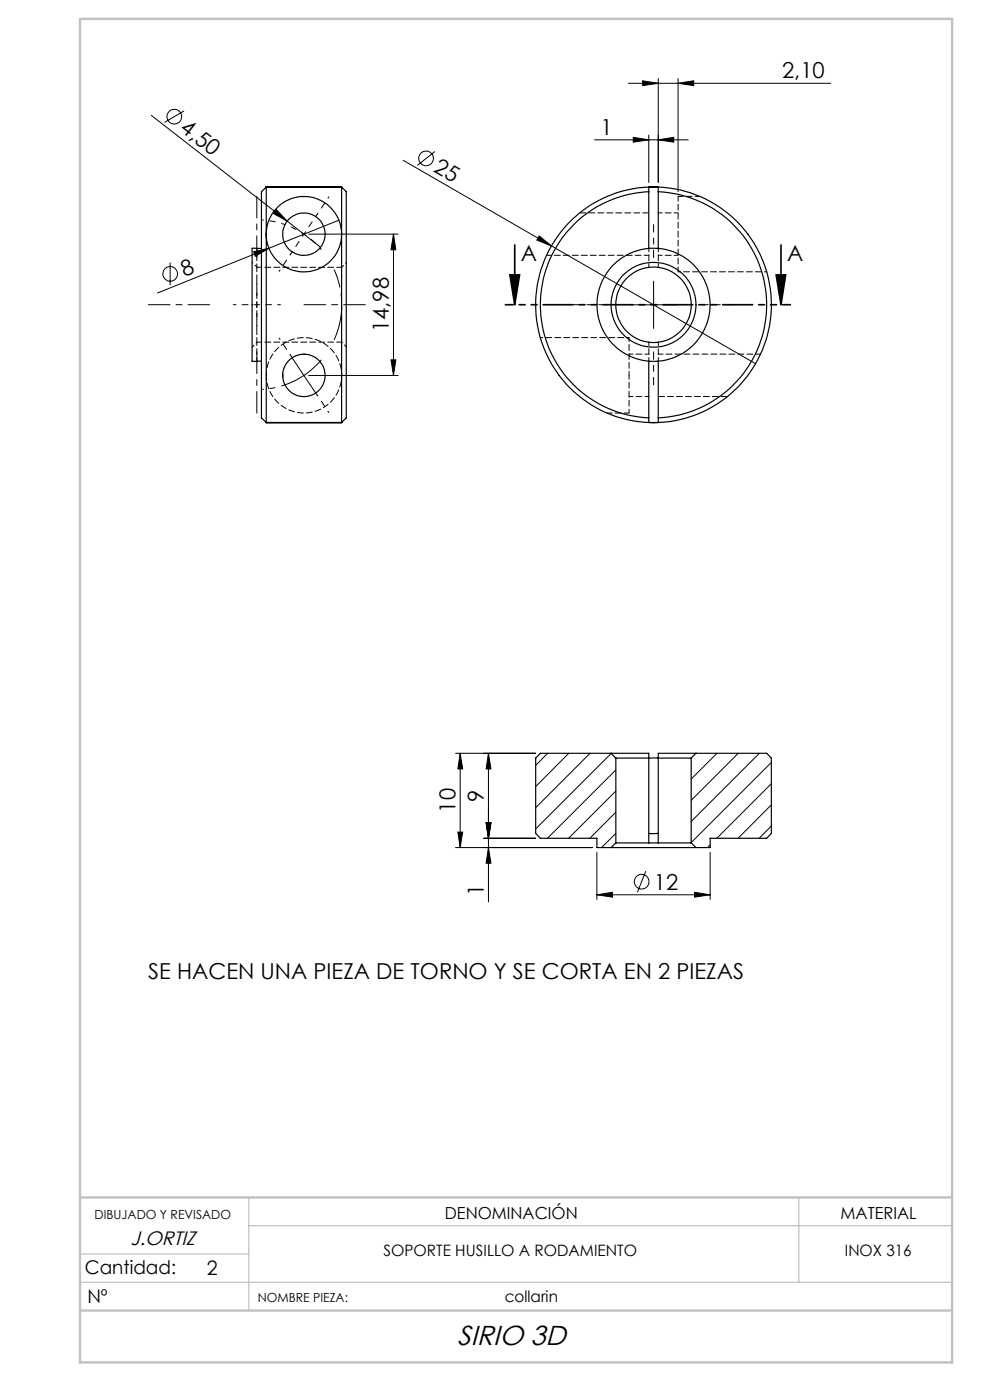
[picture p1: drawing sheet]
<svg xmlns="http://www.w3.org/2000/svg" width="210mm" height="297mm" viewBox="0 0 210 297" stroke-linecap="round" stroke-linejoin="round" font-family="sans-serif">
<g fill="none" stroke="#000" stroke-width=".21">
<path d="M133.3 17.7h42.9M136.3 17.1l3.3 .6-3.3 .5zM139.6 16.6v22.1M143.8 17.7l3.3-.6v1.1zM143.8 16.6v24.1M32.1 24.5l28.8 22.4M39.1 23.5l-4.2 2.5M85.5 34l74.8 43.1M92.3 32.1l-3.8 3M126.1 29.7h19.9M134.3 29.1l3.3 .6-3.3 .5zM137.6 28.6v10.1"/>
<path d="M139.6 29.7l3.3-.6v1.1zM36.1 55.7v4.8M53.8 53.4l3.2-.7-2.8 1.7zM58.6 44.5l2.3 2.4-2.9-1.6zM60.9 46.9l7.1 5.6M65.5 49.7h19M71.9 46.7l-38.5 15.5M83.5 49.7v30M83.5 49.7l.5 3.3h-1.1zM114.4 50.1l2.6 2.1-3.1-1.3zM138.6 59.7v10M61.7 75.5l2.8 4.2"/>
<path d="M64.5 79.7a17.1 17.1 0 0 1-4.5 2.1M64.5 79.7l2.7 4.1M65.5 79.7h19M68.2 76.3l-2.2 2.2-1.5 1.2M82.9 76.3h1.1l-.5 3.4zM133.6 64.7h10M96.6 159.8h17M97.6 159.8v20M97.6 159.8l.5 3.3h-1zM103.6 159.8v31.5M103.6 159.8l.5 3.3h-1zM116.2 159.8l-2.6 2.6"/>
<path d="M120.6 159.8l-7 7.1M125.2 159.8l-11.6 11.5M129.6 159.8l-16 16.1M152.1 159.8l-5.5 5.5M156.6 159.8l-10 10M161.1 159.8l-14.5 14.5M96.6 179.8h29M97.1 176.5h1l-.5 3.3zM102.6 177.8h11M103.1 174.5h1l-.5 3.3zM103.6 179.8l.5 3.3h-1zM130.6 163.3l-14.5 14.5"/>
<path d="M130.6 167.8l-10 10M130.6 172.3l-5.5 5.5M130.6 176.8l-3 3M150.6 179.2l-.5 .6M163.6 161.7l-17 17M163.6 166.3l-11.6 11.5M163.6 170.7l-7 7.1M163.6 175.2l-2.6 2.6M126.6 189.8l3.3-.5v1zM126.6 180.8v10M126.6 189.8h24M137 184.8l-1.8 4.5"/>
<path d="M147.3 189.3l3.3 .5-3.3 .5zM150.6 180.8v10"/>
<circle cx="37" cy="24.7" r="1.56"/>
<circle cx="90.4" cy="33.6" r="1.56"/>
<circle cx="36.1" cy="58.1" r="1.55"/>
<circle cx="136.1" cy="187" r="1.55"/>
</g>
<path d="M60 47.5l-2.2-.6-2.2-.2M60 81.8l-2.2 .5-2.2 .3" fill="none" stroke="#000" stroke-width=".21" stroke-dasharray="15.2 1.3 1.3 1.3" stroke-dashoffset="14.9" stroke-linecap="butt"/>
<path d="M64.5 49.7a18 18 0 0 0-4.5-2.2M64.5 49.7a18 18 0 0 1 3.7 3.3" fill="none" stroke="#000" stroke-width=".21" stroke-dasharray="15.2 1.3 1.3 1.3" stroke-dashoffset="14.6" stroke-linecap="butt"/>
<path d="M70.9 72.1a18 18 0 0 0 0-14.9" fill="none" stroke="#000" stroke-width=".21" stroke-dasharray="15.2 1.3 1.3 1.3" stroke-dashoffset="7.7" stroke-linecap="butt"/>
<path d="M108.2 58.3h2l-1 6.4zM109.2 52v12.7M164.6 58.3h2.1l-1 6.4zM165.7 52v12.7" fill="none" stroke="#000" stroke-width=".35"/>
<path d="M138.6 54.6v-7M128.6 64.6h-7M138.6 74.6v7M148.6 64.6h7" fill="none" stroke="#000" stroke-width=".21" stroke-dasharray="15.2 1.3 1.3 1.3" stroke-dashoffset="13.6"/>
<path d="M61.7 53.8l-2.5 3.8M67.3 45.5l2.5-3.7M61.7 75.5l-2.5-3.8M67.3 83.8l2.5 3.7" fill="none" stroke="#000" stroke-width=".21" stroke-dasharray="15.2 1.3 1.3 1.3" stroke-dashoffset="14.9"/>
<path d="M64.5 49.7l2.8-4.2M64.5 49.7l-2.8 4.1M54.5 64.6v-5M54.5 64.6h-5M54.5 64.6v5M54.5 64.6h5" fill="none" stroke="#000" stroke-width=".21" stroke-dasharray="15.2 1.3 1.3 1.3" stroke-dashoffset="14.6"/>
<path d="M54.5 54.6v-13M44.5 64.6h-13M54.5 74.6v13.1M64.5 64.6h13" fill="none" stroke="#000" stroke-width=".21" stroke-dasharray="15.2 1.3 1.3 1.3" stroke-dashoffset="10.6"/>
<path d="M107.2 64.6h60.5" fill="none" stroke="#000" stroke-width=".35" stroke-dasharray="6.3 1.3 1.3 1.3 1.3 1.3" stroke-dashoffset="4.7"/>
<path d="M52.8 254v24M169.4 254v18M17 272h185M17 266h35.8M52.8 260h149.2" fill="none" stroke="#c0c0c0" stroke-width=".25"/>
<path d="M17 4h185v285h-185zM17 254h185M17 278h185" fill="none" stroke="#c0c0c0" stroke-width=".5"/>
<g fill="#000">
<path d="M53.8 53.4l3.2-.7-2.8 1.7zM58.6 44.5l2.3 2.4-2.9-1.6zM114.4 50.1l2.6 2.1-3.1-1.3z"/>
<path d="M143.8 17.7l3.3-.6v1.1zM136.3 17.1l3.3 .6-3.3 .5z"/>
<path d="M134.3 29.1l3.3 .6-3.3 .5zM139.6 29.7l3.3-.6v1.1z"/>
<path d="M83.5 49.7l.5 3.3h-1.1zM82.9 76.3h1.1l-.5 3.4z"/>
<path d="M108.2 58.3h2l-1 6.4zM164.6 58.3h2.1l-1 6.4z"/>
<path d="M103.1 174.5h1l-.5 3.3zM103.6 159.8l.5 3.3h-1zM103.6 179.8l.5 3.3h-1zM103.1 174.5h1l-.5 3.3zM97.1 176.5h1l-.5 3.3zM97.6 159.8l.5 3.3h-1z"/>
<path d="M126.6 189.8l3.3-.5v1zM147.3 189.3l3.3 .5-3.3 .5z"/>
</g>
<g fill="none" stroke="#000" stroke-width=".25">
<path d="M56.5 39.6v.1M56.5 39.7v10M56.5 39.7l-1 1v47.9l1 1M56.5 39.6h16M56.5 39.6l-.1 .1M72.5 39.6v.1M72.5 39.7v10M72.5 39.6l.9 1.1v47.9l-.9 1M137.6 39.7h2M137.6 39.7a25 25 0 0 0-24 25 25 25 0 0 0 24 24.9M137.6 39.7v13M139.6 39.7a25 25 0 0 1 24 25 25 25 0 0 1-24 24.9"/>
<path d="M139.6 39.7v13M55.5 52.7h-2v24l2-.1M56.5 49.7v39.9M56.5 49.7a8 8 0 0 0 8 8 8 8 0 0 0 8-8M56.5 49.7a8 8 0 0 1 8-8 8 8 0 0 1 8 8M72.5 49.7v39.9M137.6 40.7a24 24 0 0 0-23 24 24 24 0 0 0 23 23.9M139.6 40.7a24 24 0 0 1 23 24 24 24 0 0 1-23 23.9M54.5 76.6v.1M137.6 76.6v13M139.6 76.6v13M56.4 89.6l.1 .1"/>
<path d="M56.5 89.6v.1M56.5 89.7h16M56.5 89.6h16M72.5 89.6v.1M137.6 89.6h2M129.6 159.8h8v19M129.6 159.8h-15l-1 1v16l1 1h12v2h3M129.6 159.8l1 1M147.6 159.8h-8v19M147.6 159.8h15l1 1v16l-1 1h-12v2h-3M147.6 159.8l-1 1M129.6 179.8h18"/>
<path d="M130.6 160.8h16M130.6 178.8h7M130.6 160.8v18M130.6 178.8l-1 1M137.6 178.8h2M137.6 176.8h2M139.6 178.8h7M146.6 178.8l1 1M146.6 160.8v18"/>
<circle cx="64.5" cy="49.7" r="4.5"/>
<circle cx="64.5" cy="79.6" r="4.5"/>
<circle cx="138.6" cy="64.7" r="9"/>
<circle cx="138.6" cy="64.7" r="12"/>
<circle cx="138.6" cy="64.7" r="8"/>
</g>
<path d="M54.5 56.7v-4M137.6 52.7v4M139.6 56.7v-4M54.5 76.6v-4M60 79.2v.9M137.6 72.6v4M139.6 76.6v-4" fill="none" stroke="#000" stroke-width=".21" stroke-dasharray="1.3 .6" stroke-dashoffset=".5"/>
<path d="M115.9 54.2h21.7M143.8 41.7v16M54.5 72.6v-15.9M56.5 79.6a8 8 0 0 1 11.8-7 8 8 0 0 1 .5 13.7 8 8 0 0 1-12.3-6v-.7M161.3 75.1h-21.7" fill="none" stroke="#000" stroke-width=".21" stroke-dasharray="1.3 .6" stroke-dashoffset=".3"/>
<path d="M139.6 54.2h4.2M143.8 45.2h-4.2M133.4 79.6v-8M137.6 75.1h-4.2M133.4 87.6v-8M133.4 84.1h4.2" fill="none" stroke="#000" stroke-width=".21" stroke-dasharray="1.3 .6" stroke-dashoffset=".4"/>
<path d="M54.5 56.7h18M148.5 41.7h-4.7M72.5 72.6h-18M128.8 87.6h4.6" fill="none" stroke="#000" stroke-width=".21" stroke-dasharray="1.3 .6" stroke-dashoffset=".2"/>
<path d="M143.8 57.7h18.8M133.4 71.6h-18.8" fill="none" stroke="#000" stroke-width=".21" stroke-dasharray="1.3 .6" stroke-dashoffset=".8"/>
<path d="M137.6 45.2h-14.6M64.5 75.1h-.1M64.7 75.1h-.2M139.6 84.1h14.7" fill="none" stroke="#000" stroke-width=".21" stroke-dasharray="1.3 .6"/>
<path d="M54.5 56.6l-1-1M72.5 56.7l1-1M53.5 73.6l1-1M73.5 73.6l-1-1" fill="none" stroke="#000" stroke-width=".21" stroke-dasharray="1.3 .6" stroke-dashoffset=".7"/>
<text font-size="5.8" x="97" y="285.2">SIRIO 3D</text>
<g font-size="4.7">
<text x="165.9" y="16.6">2,10</text>
<text x="38" y="27.7" transform="rotate(38 38 27.7)">4,50</text>
<text x="127.4" y="28.6">1</text>
<text x="91.8" y="36.4" transform="rotate(30 91.8 36.4)">25</text>
<text x="39.1" y="58.7" transform="rotate(-22 39.1 58.7)">8</text>
<text x="110.5" y="55.4">A</text>
<text x="167" y="55.4">A</text>
<text x="82.5" y="70.5" transform="rotate(-90 82.5 70.5)">14,98</text>
<text x="96.6" y="172.4" transform="rotate(-90 96.6 172.4)">10</text>
<text x="102.6" y="170.1" transform="rotate(-90 102.6 170.1)">9</text>
<text x="102.6" y="190" transform="rotate(-90 102.6 190)">1</text>
<text x="138.7" y="188.7">12</text>
<text x="31.5" y="207.7">SE HACEN UNA PIEZA DE TORNO Y SE CORTA EN 2 PIEZAS</text>
</g>
<text font-size="4.2" x="43.8" y="270.4">2</text>
<text font-size="4.1" x="27.7" y="264.1">J.ORTIZ</text>
<g font-size="4">
<text x="18" y="270.3">Cantidad:</text>
<text x="18.5" y="276.3">Nº</text>
</g>
<g font-size="3.5">
<text x="94.4" y="258.6">DENOMINACIÓN</text>
<text x="178.3" y="258.6">MATERIAL</text>
</g>
<g font-size="3.3">
<text x="81.3" y="266.4">SOPORTE HUSILLO A RODAMIENTO</text>
<text x="179.2" y="266.4">INOX 316</text>
<text x="107.1" y="276.1">collarin</text>
</g>
<g font-size="2.7">
<text x="20.1" y="258.6">DIBUJADO Y REVISADO</text>
<text x="54.7" y="276.1">NOMBRE PIEZA:</text>
</g>
</svg>
